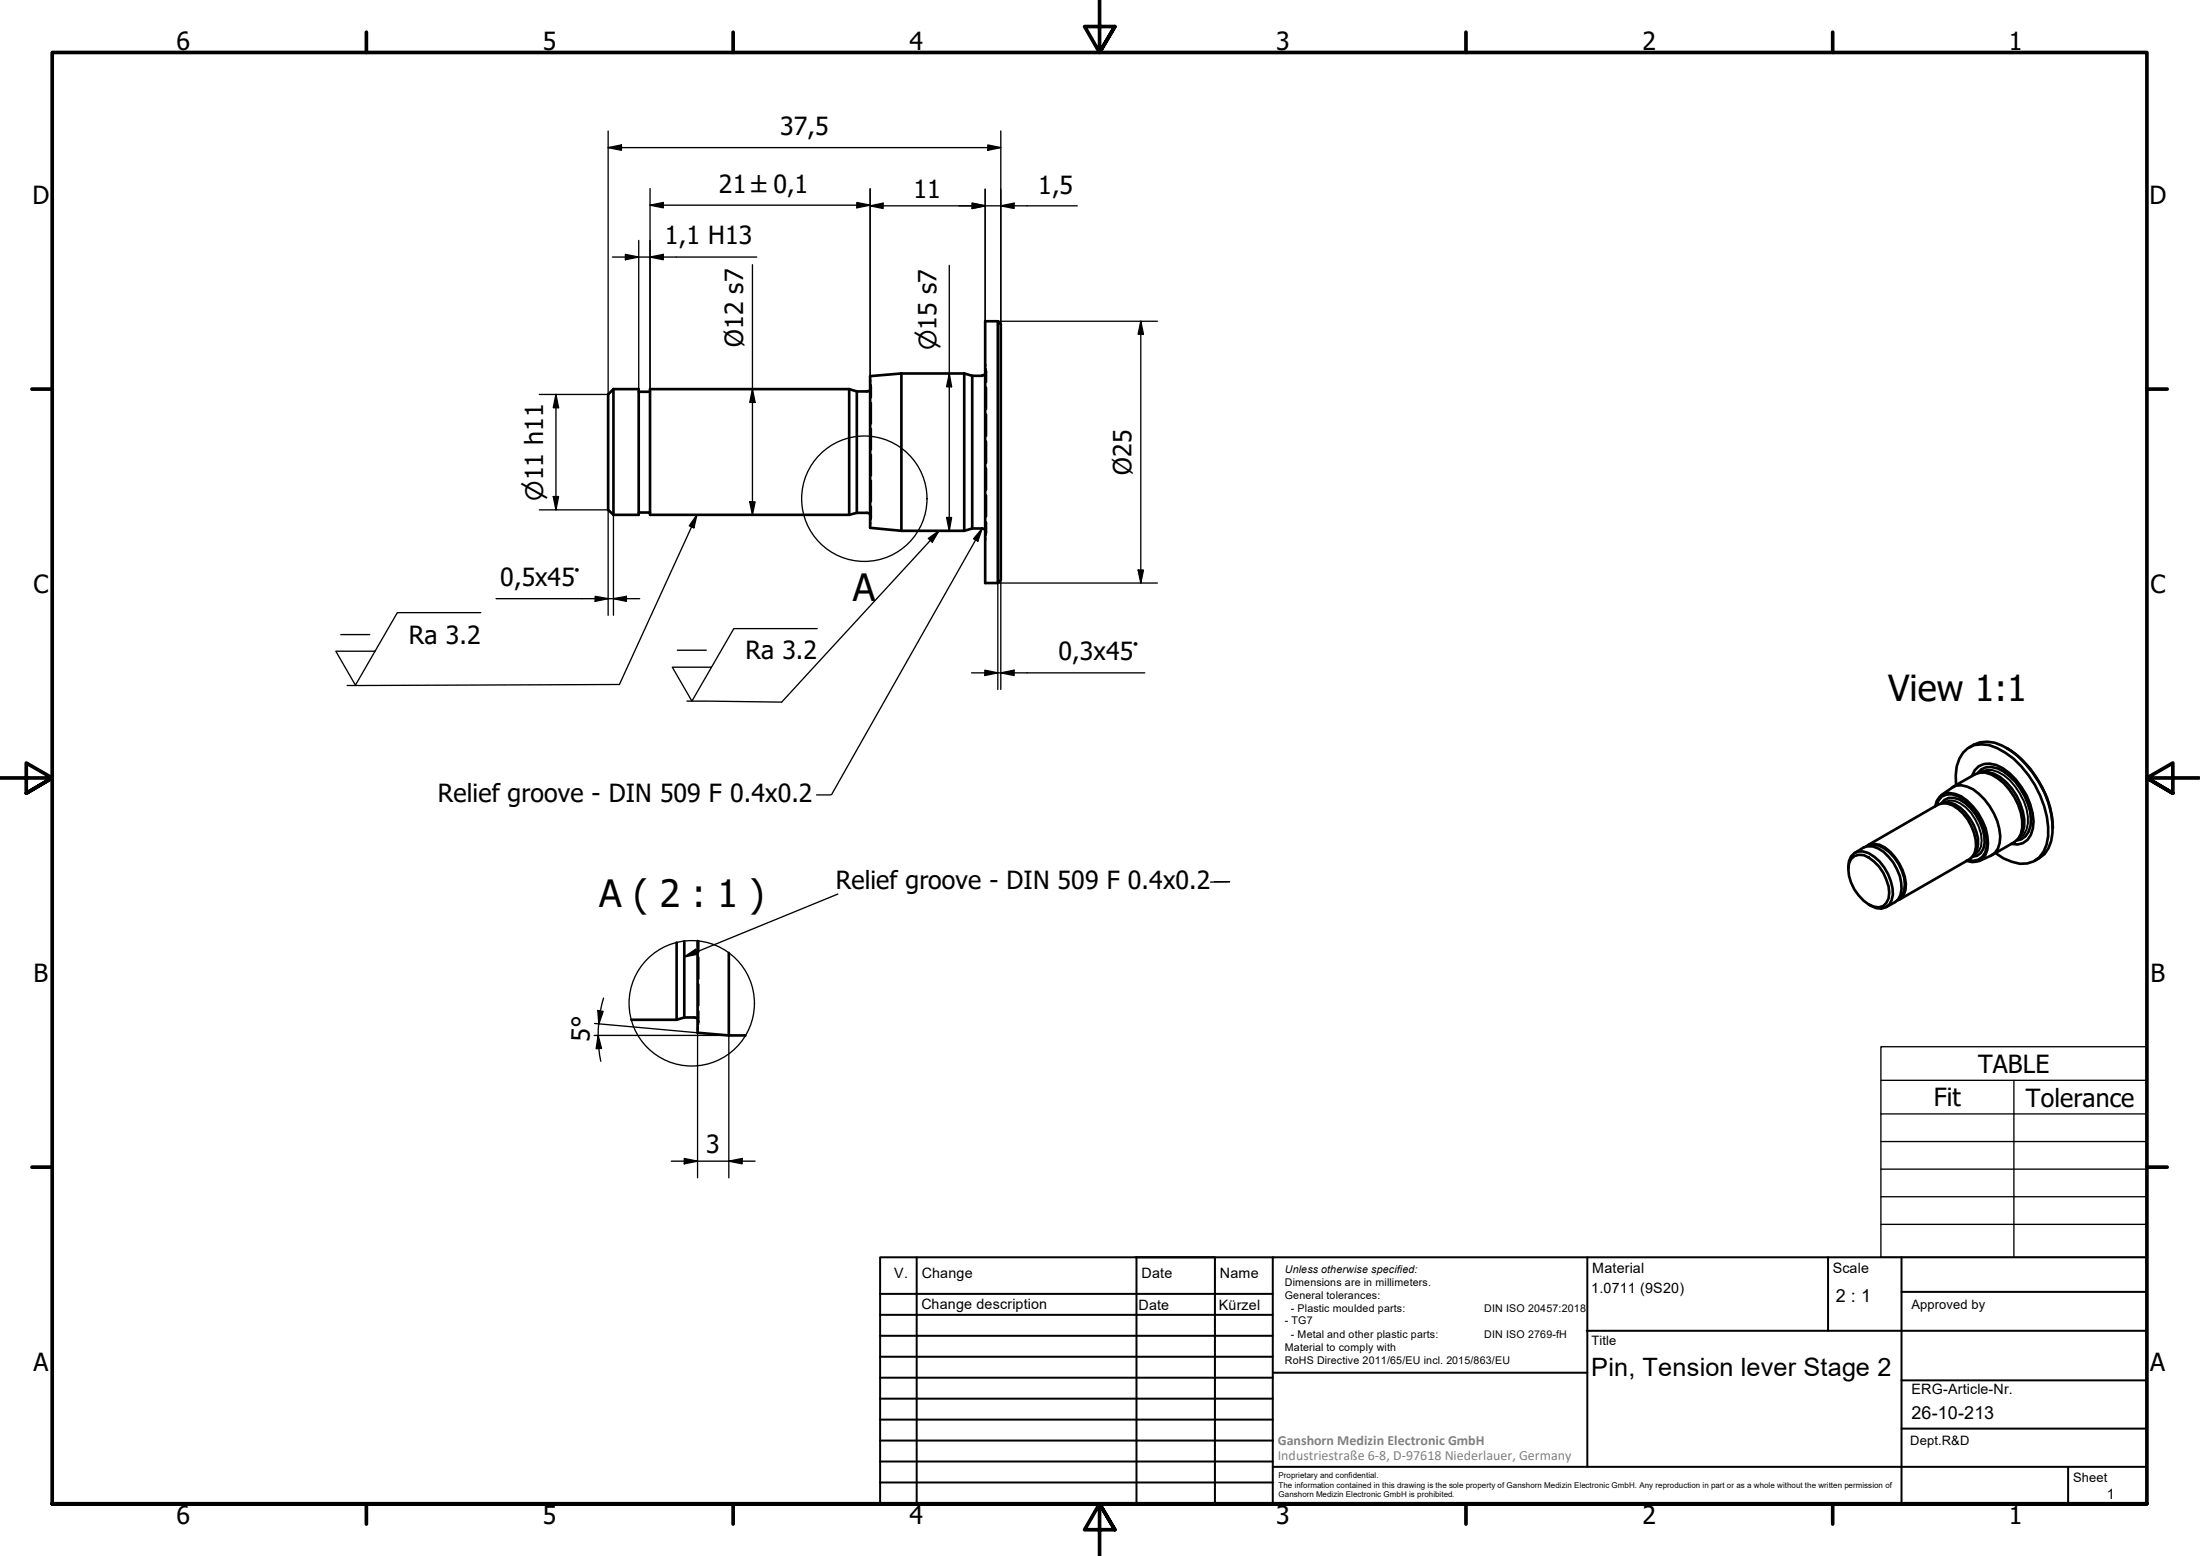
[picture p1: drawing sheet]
<svg xmlns="http://www.w3.org/2000/svg" width="420mm" height="297mm" viewBox="0 0 420 297" stroke-linecap="round" stroke-linejoin="round" font-family="sans-serif">
<!-- layer: Hidden (ISO) -->
<g fill="none" stroke="#000" stroke-width=".38">
<path d="M166.2 72.4v.5M166.2 74.3v.2M166.3 73.4l.1 .5M166.4 73.9v2M166.4 76.9v4M166.4 73.9l-.1 .2M188.2 69.4v.5M188.3 70.4v2.5M188.3 71.3l-.1 .1M188.3 74v4.1M188.3 79.1v4.1M166.2 98.2v.1"/>
<path d="M166.2 99.7v.6M166.3 98.5l.1 .2M166.4 81.8v4M166.4 86.8v4M166.4 91.7v4M166.4 96.7v2M166.4 98.7l-.1 .5M188.3 84.3v4.1M188.3 89.4v4.1M188.3 94.5v4.1M188.3 99.7v2.5M188.2 101.2l.1 .1"/>
<path d="M188.2 102.7v.5M133.4 179.6v2.1M133.2 194.5l.1 .2M133.3 196.1l-.1 .5M133.3 194.9l.1 .2M133.4 182.7v4.2M133.4 187.9v4M133.4 193v2.1M133.4 195.1l-.1 .5"/>
</g>
<g fill="#000">
<circle cx="188.3" cy="70.9" r=".19"/>
<circle cx="188.3" cy="101.7" r=".19"/>
</g>
<!-- layer: Visible (ISO) -->
<g fill="none" stroke="#000" stroke-width=".51">
<path d="M117.2 74.3l-1.1 1v22l1.1 1M117.2 74.3v24M117.2 74.3h4.8v24h-4.8M122 74.8h2.1M162.2 74.3h-38.1v24h38.1l1.4-.4M162.2 74.3l1.4 .4h1.9M162.2 74.3v24M163.6 74.7v23.2M166.2 74.5l-.6 .2M172.1 71.3l-5.9 .5v29l5.9 .5M172.1 71.3v30M172.1 71.3h12"/>
<path d="M184.1 71.3l1.6 .4h1.9M184.1 71.3v30M185.7 71.7v29.2M188.1 71.4l-.5 .3M188.2 61.3h2.4l.5 .6v48.8l-.5 .6h-2.4zM190.6 61.3v50M122 97.8h2.1M163.6 97.9h1.9M165.6 97.9l.6 .3M185.7 100.9l-1.6 .4h-12M185.7 100.9h1.9M187.6 100.9l.5 .3"/>
<path d="M369.6 154a2.75 2.75 0 0 1 3.8-2.4 9.1 9.1 0 0 1 5.2 5 9.1 9.1 0 0 1 .9 5.6 2.78 2.78 0 0 1-4 2.1M369.8 153.8a2.63 2.63 0 0 1 4-1.9 10.1 10.1 0 0 1 5.6 9.8 2.74 2.74 0 0 1-3.6 2.5M370.7 151.8l2-1.4a3.6 3.6 0 0 1 4.1 .3 12.3 12.3 0 0 1 5.2 9 3.7 3.7 0 0 1-1.8 3.7l-2.2 1M371.5 153.1l-.4 .2M372.9 150.2l4.3-2.4a3.9 3.9 0 0 1 4.3 .8 11.5 11.5 0 0 1 4.7 9.4l-.2 1.2-.6 .9-.7 .7-4.3 2.4M373.6 149.8a8.1 8.1 0 0 1 1.3-6.1 4.6 4.6 0 0 1 5-1.5 15.5 15.5 0 0 1 8.7 7.6 18.3 18.3 0 0 1 2.6 9.8 5.3 5.3 0 0 1-4 5.2 8.6 8.6 0 0 1-6.1-1.9M376.1 142.7a5.7 5.7 0 0 1 6.3-.3 16.5 16.5 0 0 1 7 7 15.8 15.8 0 0 1 2.3 11.2 5.1 5.1 0 0 1-3.1 3.7M376.6 148.1a3.3 3.3 0 0 1 4.7-2.1 13.2 13.2 0 0 1 7.1 10.8 4.3 4.3 0 0 1-2.1 4.2l-1 .2-1.2-.1M377.7 147.6a3 3 0 0 1 3.7-.9 11.9 11.9 0 0 1 6.5 9.7 3.5 3.5 0 0 1-2.8 4.1M378 147.5a4.6 4.6 0 0 1 4 .8 11.3 11.3 0 0 1 4.6 9.4l-.3 1.2-.5 .9-.5 .5M378.5 147.3l-.4 .2M383.2 142.8a19.2 19.2 0 0 1 8.8 15.3"/>
<path d="M385.8 159.9l-.4 .2M129.2 179.9v14.8M130.7 179.7v14.5M133.2 179.6v17.6l6 .5M353 165.9a3.1 3.1 0 0 1 1.9-3.4 4.8 4.8 0 0 1 4.1 2 9.6 9.6 0 0 1 2.5 6.3 2.59 2.59 0 0 1-1.4 2.4 2.59 2.59 0 0 1-2.8-.3l-.4-.3M353.5 164a2.42 2.42 0 0 1 3.4-.3 8.2 8.2 0 0 1 3.8 7.8 2.06 2.06 0 0 1-2.8 1.6 7.9 7.9 0 0 1-4.8-8.3zM354.3 162.8a3.7 3.7 0 0 1 5.4-.2 9.5 9.5 0 0 1 3.5 7.1l-.2 1.1-.4 .8-.7 .6-1.7 1M356.4 161.6a3 3 0 0 1 3.6 .2 9.5 9.5 0 0 1 3.9 8l-.3 1-.6 .7-.7 .4M356.7 161.3l13.4-7.7a3.6 3.6 0 0 1 3.9 .8 9.5 9.5 0 0 1 3.4 7.1l-.2 1.1-.4 .8-.6 .6-13.5 7.8M356.9 161.5l.9-.2a5.6 5.6 0 0 1 4 2.4 8.4 8.4 0 0 1 1.9 6.3l-.4 .9-.7 .6M376.6 163.6a2.5 2.5 0 0 0 2.4-2.7 9.8 9.8 0 0 0-4.7-8.3 2.53 2.53 0 0 0-3.5 .7 3.7 3.7 0 0 1 3.5 .9 9 9 0 0 1 3.5 7.1l-.2 1-.9 1.3M377.3 163.1l-.4 .3"/>
<path d="M132.6 194.2h-1.9l-1.5 .5h-8.6M132.6 194.2l.6 .3M139.2 181.9v15.8M139.2 197.7h3.2"/>
</g>
<!-- layer: Visible Narrow (ISO) -->
<path d="M371.5 153.1a3.5 3.5 0 0 1 3.9 1 8.8 8.8 0 0 1 2.9 7.5l-.4 .9-.6 .6M378.5 147.3a3.9 3.9 0 0 1 4.2 .7 11.7 11.7 0 0 1 4.6 9.2l-.3 1.2-.5 .9-.7 .6" fill="none" stroke="#000" stroke-width=".38"/>
<!-- layer: Detail Boundary (ISO) -->
<g fill="none" stroke="#000" stroke-width=".25">
<circle cx="165.1" cy="95.2" r="12"/>
<circle cx="132.1" cy="191.5" r="12"/>
</g>
<!-- layer: Border (ISO) -->
<g fill="none" stroke="#000" stroke-width=".7">
<path d="M70 6.1v3.9M140 6.1v3.9M210 0v10l-2.9-4.9h5.8l-2.9 4.9 2.9-4.9M280 6.1v3.9M350 6.1v3.9M6.1 74.3h3.9M410 74.3h3.9M0 148.5h10l-5-2.8v5.7l5-2.9-5 2.9M420 148.5h-10l5-2.8v5.7l-5-2.9 5 2.9M6.1 222.8h3.9M410 222.8h3.9M10 287.1v-277.1h400v277.1h-400h400"/>
<path d="M70 287.1v3.8M140 287.1v3.8M212.9 292l-2.9-4.9 2.9 4.9h-5.8l2.9-4.9v9.9M280 287.1v3.8M350 287.1v3.8"/>
</g>
<!-- layer: TitleBlock -->
<g fill="none" stroke="#000" stroke-width=".38">
<path d="M168.1 251h75M168.1 247h75M168.1 255h75M168.1 259h75M175.1 240v47M216.9 240h15M217 240v47M232 240v47M243.1 240.1v46.9h-75v-47h241.9v47.1h-167M303 254h107M303.1 240v40M349.1 240v14"/>
<path d="M363.2 240v47.1M363.2 246.6h46.8M168.1 271h75M168.1 263h75M168.1 267h75M168.1 275h75M168.1 279h75M243.1 262.1h60M363.2 272.7h46.8M363.2 263.5h46.8M168.1 283h75M216.9 287h15"/>
<path d="M243.1 280h166.9M395 280.1v7"/>
</g>
<!-- layer: Dimension (ISO) -->
<g fill="none" stroke="#000" stroke-width=".25">
<path d="M116.1 28.2l2.6-.5v1zM116.1 28.2h75M116.1 25v50.3h-13.1M124.1 39.2l2.6-.5v1zM124.1 39.2h42.1M124.1 36v38.3M163.6 38.7l2.6 .5-2.6 .5zM166.2 39.3l2.5-.5v1zM166.2 39.3h39.5M166.2 36v36.4M185.7 38.8l2.5 .5-2.5 .5zM188.2 36.1v25.2"/>
<path d="M188.7 27.7l2.4 .5-2.4 .5zM191.1 39.3l2.6-.5v1zM191.1 25v36.9M117 49.1h27.5M119.4 48.6l2.6 .5-2.6 .5zM122 45.9v28.4M124.1 49.1l2.6-.5v1zM143.7 50.5v47.8M181.3 50.7v50.6M106.2 75.3l.5 2.5h-1zM106.2 75.3v22M143.7 74.3l.5 2.5h-1z"/>
<path d="M181.3 71.3l.4 2.5h-.9zM190.6 61.3h30.4M217.9 61.3l.5 2.5h-1zM217.9 61.3v50M103 97.3h13.1v20.2M105.7 94.8h1l-.5 2.5zM117.2 98.3v19.2M143.2 95.8h1l-.5 2.5zM180.8 98.8h.9l-.4 2.5zM94.7 114.3h27.5M113.7 113.8l2.4 .5-2.4 .5zM117.2 114.3l2.4-.5v1z"/>
<path d="M191.1 110.7v20.9M217.4 108.8h1l-.5 2.5zM221 111.3h-30.4v20.3M185.5 128.4h33.1M188.1 127.9l2.5 .5-2.5 .6zM191.1 128.4l2.6-.5v1.1zM113.5 197.7h25.7v27.1M113.5 195.4l19.7 1.8v27.6M114.2 192.9l1 .2-.8 2.4zM114.2 197.7l.7 2.4-1 .1zM114.2 197.7l.2 2.4 .3 2.5M114.3 195.4l-.1 2.2"/>
<path d="M114.7 193l-.3 2.5M115.3 190.5l-.6 2.5M128.2 221.7h16M130.7 221.2l2.5 .5-2.5 .5zM139.2 221.7l2.5-.5v1z"/>
</g>
<g fill="#000">
<path d="M116.1 28.2l2.6-.5v1zM124.1 39.2l2.6-.5v1zM163.6 38.7l2.6 .5-2.6 .5zM166.2 39.3l2.5-.5v1zM185.7 38.8l2.5 .5-2.5 .5zM188.7 27.7l2.4 .5-2.4 .5zM191.1 39.3l2.6-.5v1zM119.4 48.6l2.6 .5-2.6 .5zM124.1 49.1l2.6-.5v1zM106.2 75.3l.5 2.5h-1zM143.7 74.3l.5 2.5h-1zM181.3 71.3l.4 2.5h-.9z"/>
<path d="M217.9 61.3l.5 2.5h-1zM105.7 94.8h1l-.5 2.5zM143.2 95.8h1l-.5 2.5zM180.8 98.8h.9l-.4 2.5zM113.7 113.8l2.4 .5-2.4 .5zM117.2 114.3l2.4-.5v1zM217.4 108.8h1l-.5 2.5zM188.1 127.9l2.5 .5-2.5 .6zM191.1 128.4l2.6-.5v1.1zM114.2 192.9l1 .2-.8 2.4zM114.2 197.7l.7 2.4-1 .1zM130.7 221.2l2.5 .5-2.5 .5z"/>
<path d="M139.2 221.7l2.5-.5v1z"/>
</g>
<!-- layer: Symbol (ISO) -->
<g fill="none" stroke="#000" stroke-width=".25">
<path d="M133.1 98.3l-.6 2.5-.9-.4zM133.1 98.3l-14.8 32.4-52 .2M91.8 117h-15.9l-8 13.8-3.8-6.5h7.5M177.3 102.8l2-1.5-1.2 2.2zM179.3 101.3l-22.8 24.9M187.6 100.9l-.8 2.4-.9-.4zM187.6 100.9l-28.8 50.8-2.8 .1M65.1 121.1h5.5M129.3 124.1h5.6M156.1 120h-16l-8 13.8-3.7-6.4h7.4M156.4 126.3l-7.1 7.7-18.1-.2M160 170.7l-29.3 12"/>
<path d="M232 168.3h2.8l-3.6 .1M130.7 182.7l2.1-1.5 .4 1zM359.2 206.2v-6.4h50.8v6.4M359.2 212.6v27.4h50.8v-27.4M359.2 217.9h50.8M384.6 206.2v33.8M410 206.2h-50.8v6.4M410 206.2v6.4h-50.8M359.2 223.2h50.8M359.2 228.5h50.8M359.2 233.7h50.8"/>
</g>
<path d="M133.1 98.3l-.6 2.5-.9-.4zM177.3 102.8l2-1.5-1.2 2.2zM187.6 100.9l-.8 2.4-.9-.4zM130.7 182.7l2.1-1.5 .4 1z" fill="#000"/>
<g font-size="7.2">
<text x="162.9" y="114.8">A</text>
<text x="114.4" y="173.1">A ( 2 : 1 )</text>
</g>
<text font-size="6.9" x="360.6" y="133.8">View 1:1</text>
<g font-size="4.8">
<text x="33.7" y="9.6">6</text>
<text x="103.7" y="9.6">5</text>
<text x="173.7" y="9.6">4</text>
<text x="243.7" y="9.6">3</text>
<text x="313.7" y="9.6">2</text>
<text x="383.7" y="9.6">1</text>
<text x="149" y="25.8">37,5</text>
<text x="6.2" y="38.9">D</text>
<text x="137.3" y="36.8">21 ±0,1</text>
<text x="174.4" y="37.8">11</text>
<text x="198.2" y="36.9">1,5</text>
<text x="410.5" y="38.9">D</text>
<text x="127" y="46.7">1,1 H13</text>
<text x="141.9" y="66.2" transform="rotate(-90 141.9 66.2)">Ø12 s7</text>
<text x="216.1" y="90.7" transform="rotate(-90 216.1 90.7)">Ø25</text>
<text x="6.4" y="113.1">C</text>
<text x="95.5" y="111.9">0,5x45°</text>
<text x="410.7" y="113.1">C</text>
<text x="78.1" y="122.9">Ra 3.2</text>
<text x="142.4" y="125.8">Ra 3.2</text>
<text x="202.2" y="126">0,3x45°</text>
<text x="83.6" y="153.1">Relief groove - DIN 509 F 0.4x0.2</text>
<text x="159.6" y="169.7">Relief groove - DIN 509 F 0.4x0.2</text>
<text x="6.4" y="187.4">B</text>
<text x="410.7" y="187.4">B</text>
<text x="112.6" y="198.9" transform="rotate(-88 112.6 198.9)">5°</text>
<text x="377.8" y="204.8">TABLE</text>
<text x="369.3" y="211.2">Fit</text>
<text x="386.9" y="211.3">Tolerance</text>
<text x="134.9" y="220.1">3</text>
<text x="6.4" y="261.7">A</text>
<text x="303.9" y="262.7">Pin, Tension lever Stage 2</text>
<text x="410.7" y="261.7">A</text>
<text x="33.7" y="290.9">6</text>
<text x="103.7" y="290.9">5</text>
<text x="173.7" y="290.9">4</text>
<text x="243.7" y="290.9">3</text>
<text x="313.7" y="290.9">2</text>
<text x="383.7" y="290.9">1</text>
</g>
<g font-size="4.6">
<text x="178.9" y="66.9" transform="rotate(-90 178.9 66.9)">⌀15 s7</text>
<text x="103.8" y="95.6" transform="rotate(-90 103.8 95.6)">⌀11 h11</text>
</g>
<g font-size="3.4">
<text x="350.6" y="248.5">2 : 1</text>
<text x="365.1" y="270.9">26-10-213</text>
</g>
<g font-size="2.7">
<text x="170.8" y="244">V.</text>
<text x="176" y="244">Change</text>
<text x="218" y="244">Date</text>
<text x="233" y="244">Name</text>
<text x="304.1" y="243">Material</text>
<text x="350" y="243.1">Scale</text>
<text x="176" y="249.9">Change description</text>
<text x="217.4" y="250">Date</text>
<text x="232.8" y="250">Kürzel</text>
<text x="303.9" y="246.8">1.0711 (9S20)</text>
<text x="365.1" y="266.1">ERG-Article-Nr.</text>
<text x="402.3" y="286.2">1</text>
</g>
<g font-size="2.7" fill="#808080">
<text x="244" y="275.8">Ganshorn Medizin Electronic GmbH</text>
<text x="244" y="278.7">Industriestraße 6-8, D-97618 Niederlauer, Germany</text>
</g>
<g font-size="2.5">
<text x="365.1" y="249.9">Approved by</text>
<text x="304" y="256.8">Title</text>
<text x="364.8" y="275.8">Dept.R&amp;D</text>
<text x="395.9" y="282.9">Sheet</text>
</g>
<g font-size="2">
<text x="245.4" y="242.9">Unless otherwise specified:</text>
<text x="245.4" y="245.4">Dimensions are in millimeters.</text>
<text x="245.4" y="247.9">General tolerances:</text>
<text x="246.5" y="250.4">- Plastic moulded parts:</text>
<text x="283.5" y="250.4">DIN ISO 20457:2018</text>
<text x="245.4" y="252.8">- TG7</text>
<text x="245.4" y="257.9">Material to comply with</text>
<text x="246.5" y="255.4">- Metal and other plastic parts:</text>
<text x="283.5" y="255.4">DIN ISO 2769-fH</text>
<text x="245.4" y="260.3">RoHS Directive 2011/65/EU incl. 2015/863/EU</text>
</g>
<g font-size="1.5">
<text x="244.2" y="282.2">Proprietary and confidential.</text>
<text x="244.2" y="284">The information contained in this drawing is the sole property of Ganshorn Medizin Electronic GmbH. Any reproduction in part or as a whole without the written permission of</text>
<text x="244.2" y="285.8">Ganshorn Medizin Electronic GmbH is prohibited.</text>
</g>
</svg>
